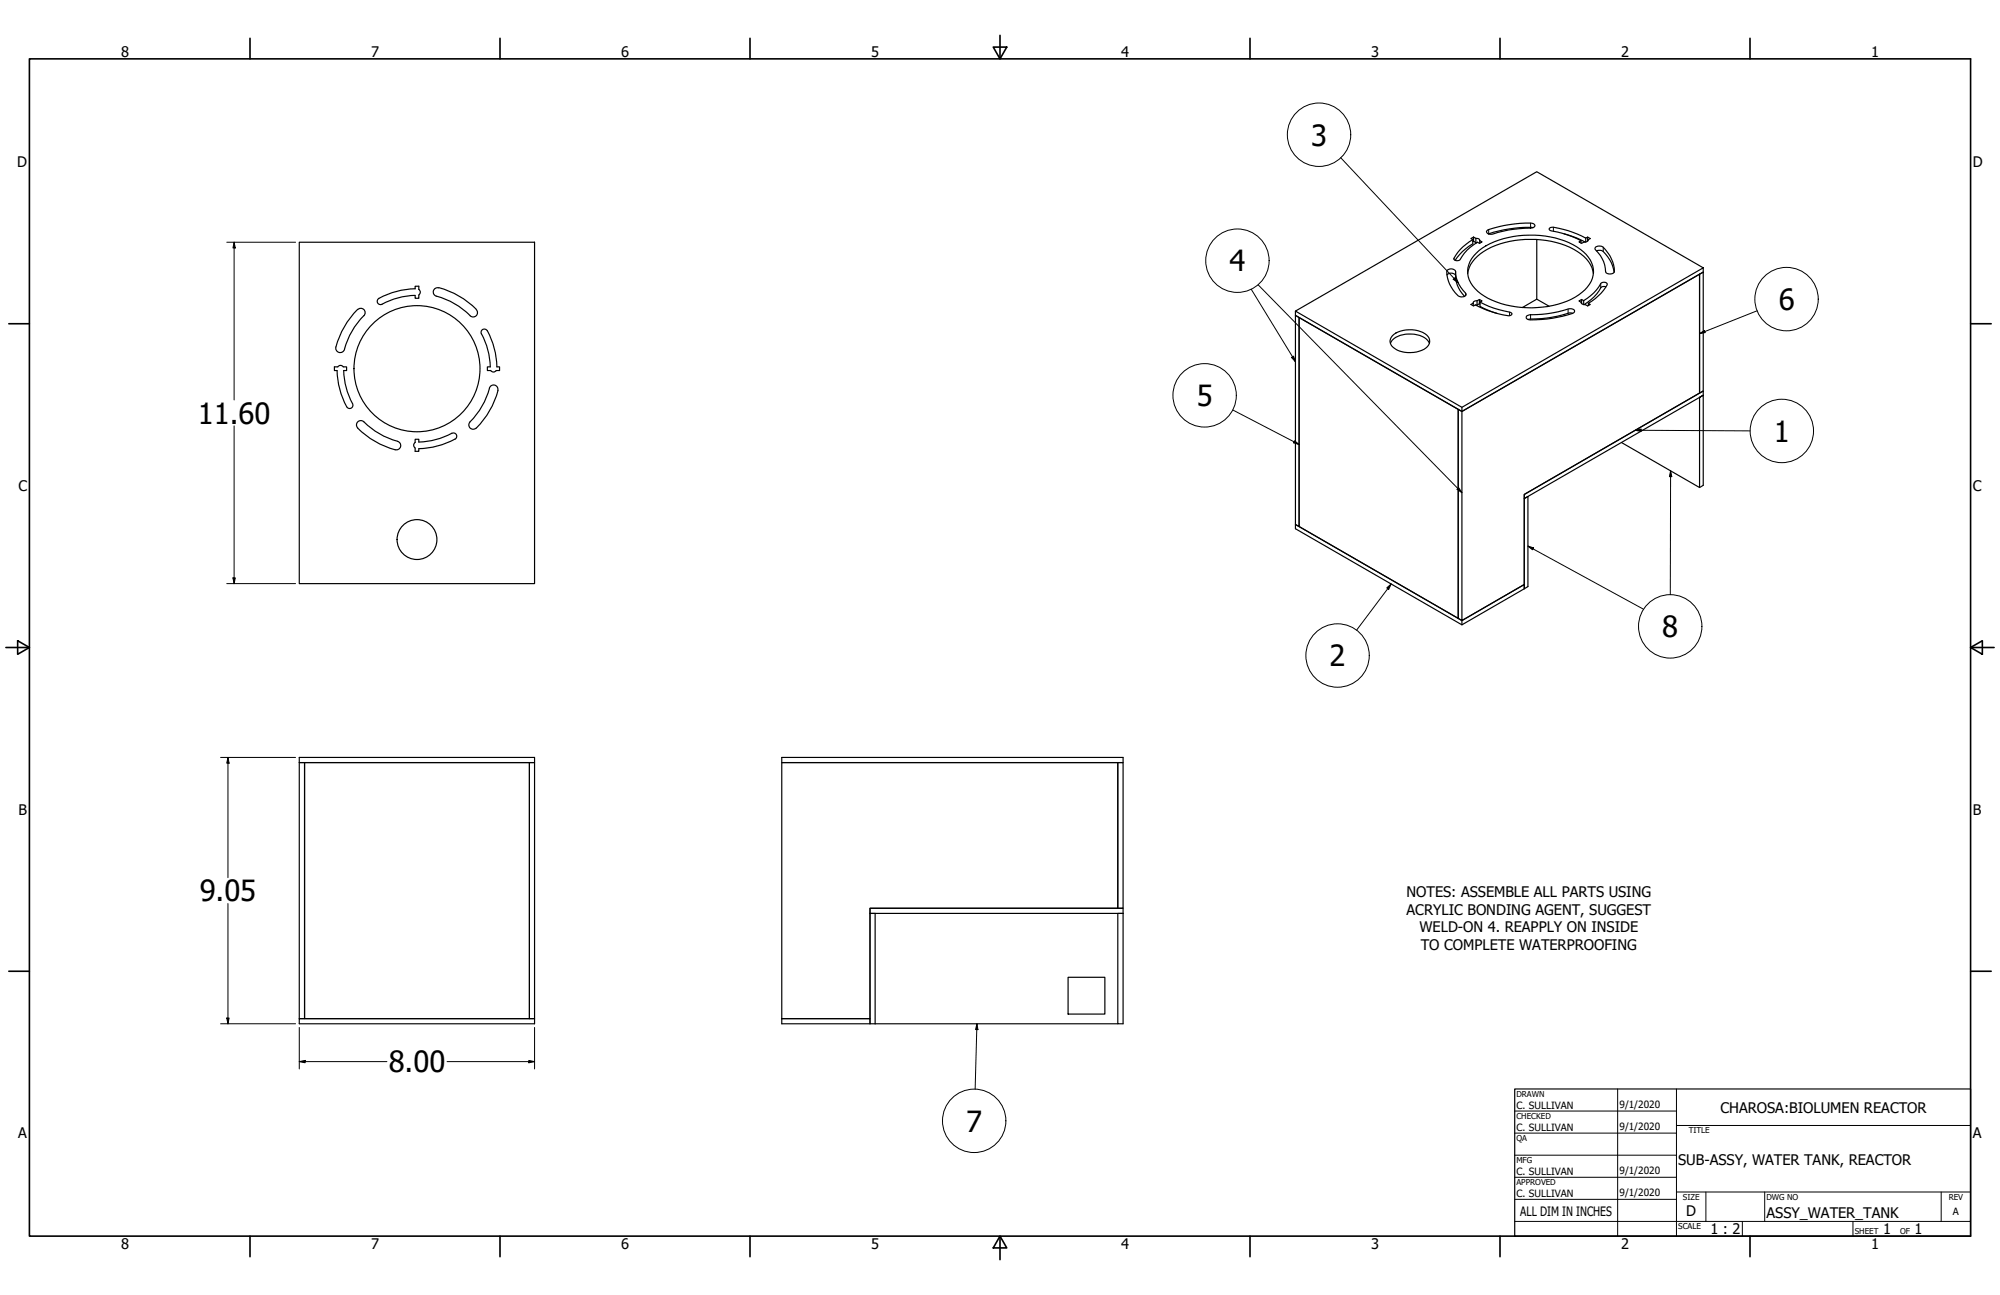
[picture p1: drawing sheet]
<svg xmlns="http://www.w3.org/2000/svg" width="864mm" height="559mm" viewBox="0 0 864 559" stroke-linecap="round" stroke-linejoin="round" font-family="sans-serif">
<!-- layer: Visible (ANSI) -->
<g fill="none" stroke="#000" stroke-width=".51">
<path d="M642 99.6a46.2 46.2 0 0 1 20-3.1 .9 .9 0 0 1 .7 1.2l-.3 .3a6 6 0 0 1-3.9 .5 74 74 0 0 0-14.9 2.6l-1.5-.6zM661.9 98.2a53.9 53.9 0 0 0-19.2 2.7M129.2 104.5h101.6v147.3h-101.6zM624.8 116.8a2.34 2.34 0 0 1 3.7 .4 14.1 14.1 0 0 0 4.5 9.6 2 2 0 0 1-1.5 1.5 2 2 0 0 1-2-.7 14.2 14.2 0 0 1-4.7-10.8zM624.8 118.6a2.34 2.34 0 0 1 3.7 .4l.7 3.9 1.3 2.6 1.9 2.4M633.7 118a15.8 15.8 0 0 1 10.3-11.3 42.2 42.2 0 0 1 37.1 1.8 13.5 13.5 0 0 1 6.9 9.5M636 103.4a19.6 19.6 0 0 0-8.2 8.3 1.7 1.7 0 0 0 2.8 .2 18.8 18.8 0 0 1 7.4-7.4l.8 .5 1.2-.6-1.1-.6M636 104.3l.3-.2 1 .6M636 103.4v1.8l-4.5 3.3-3.2 3.8M636.3 102.3l-1.2 .6 .9 .5M636.3 102.3l1 .6M636.3 102.3v1.8"/>
<path d="M637.3 102.9l1.3 .2 .3 .7M637.3 104.7h.4M637.3 102.9v1.8M637.5 109.2a34.9 34.9 0 0 1 25.1-7.7 32.5 32.5 0 0 1 22.3 8.3 10.2 10.2 0 0 1-.6 15.3 34.8 34.8 0 0 1-25.1 7.7 32.9 32.9 0 0 1-22.3-8.3 10.2 10.2 0 0 1 .6-15.3zM638.9 103.8v1.2M663.6 103.4v25.7l-6.2 3.6M675.4 100.9l5.7 1.9 3.4 1.7M682.7 103.9v1M684.7 102.7a38.1 38.1 0 0 0-14.9-4.6l-.9 .6 .3 .6a52.3 52.3 0 0 1 13.5 4.6M684.7 102.7l.8-.4 1.2 .6-1 .6M684.7 102.7v1.8M685.5 102.3v1.7"/>
<path d="M685.7 103.5l-.5 .8-1.2 .2-1.1 .5-1.1-.6 .9-.5M685.7 103.5v.3M688.8 106.8a2.95 2.95 0 0 1 4.6 1.1 13.2 13.2 0 0 1 3.6 9.6 2.32 2.32 0 0 1-3.7-.3 14.1 14.1 0 0 0-4.6-9.7zM689.4 108.3l1.5-.3a2.95 2.95 0 0 1 2.5 1.7l2.4 3.8 1.2 4M733.9 118.3l1.6-.9v51.3l-1.6 .9zM735.5 115.6v1.8l-104.2 60.1-71.9-41.4 1.6 .9v90.2l-1.6-.9v-92.1M157.1 136.2a33 33 0 0 0-8.5 15 1.94 1.94 0 0 1-2.4 .8 1.94 1.94 0 0 1-1.2-2.3 34.5 34.5 0 0 1 9.9-16.4 1.87 1.87 0 0 1 2.4 .5 1.87 1.87 0 0 1-.2 2.4M163.6 128.8a1.43 1.43 0 0 0-.6 1.9 1.43 1.43 0 0 0 2 .6M179.3 124.7v-1.2h1.5v1.4a1.43 1.43 0 0 1 0 2.4v1.4h-1.5v-1.2a30.7 30.7 0 0 0-14.3 3.7M179.3 124.6a34.5 34.5 0 0 0-15.6 4.1M189.5 124.1a34.2 34.2 0 0 1 16.4 9.9 1.86 1.86 0 0 1-.5 2.4 1.86 1.86 0 0 1-2.4-.2 33 33 0 0 0-15-8.6 1.87 1.87 0 0 1-.8-2.3 1.87 1.87 0 0 1 2.2-1.1M559.4 134.2l104.2-60.1 71.9 41.5-104.2 60.2z"/>
<path d="M561 137l68.7 39.7v90.1l-68.7-39.6zM636.1 130.8v1.2M637.2 131.6h.6M637.8 129.8l-1.3 .2-.4 .8M637.8 129.8l1-.6 1.2 .7-.9 .5M637.8 129.8v1.8M638.8 129.2v1.9M639.1 130.4a56.9 56.9 0 0 0 13.5 4.6l.2 .5-.4 .5a4.3 4.3 0 0 1-3.6-.2l-6.2-1.8-5.6-2.4-.7 .4-1.2-.6 1-.6M639.1 130.4v1.8l7.3 3.1M639.1 131.2l-1.3 .4M659.3 136.3a6.1 6.1 0 0 1 4-.5 69.5 69.5 0 0 0 14.9-2.6l.6 .1a1.01 1.01 0 0 1 1 1.4 46.7 46.7 0 0 1-20 3.2 .91 .91 0 0 1-.8-.7 .91 .91 0 0 1 .3-.9zM663.6 129.1l5.3 3"/>
<path d="M675.2 135.8l.7 .3M679.1 135.2l-1-.2a65.4 65.4 0 0 1-18.3 2.9M682.8 130.5l.1 .5 .7 .4h.9l1 .6 1.2-.6-.8-.5M682.8 130.5v.3M682.9 129.2v1.8M683.8 129.7l-.9-.5-1.1 .7 1 .6M683.8 129.7l3.1-2.2a17 17 0 0 0 4.3-5.1 1.61 1.61 0 0 1 2.8 .5l-2.7 3.7-2.5 2.2-2.9 2.1M683.8 129.7v1.7M685.9 130.9v.9M693.4 123.8h-1.7a23.1 23.1 0 0 1-7.7 7.6M144.4 158.3h1.4a1.43 1.43 0 0 1 2.4 0h1.5v1.6h-1.3a32.8 32.8 0 0 0 4 14.7 1.44 1.44 0 0 1-1 1.6 1.44 1.44 0 0 1-1.7-.7 34.7 34.7 0 0 1-4.2-15.6h-1.1zM208.1 142.4l1.2-.4a2.27 2.27 0 0 1 1.7 1.8 34.7 34.7 0 0 1 3.6 14.5h1.1v1.6h-1.4a1.43 1.43 0 0 1-2.4 0h-1.5v-1.6h1.3a32.3 32.3 0 0 0-4-14.6z"/>
<path d="M600.4 148.1a9 9 0 0 1 9-4 8.6 8.6 0 0 1 7.8 4M601.2 144.9a12.2 12.2 0 0 1 15.4 .3 3.6 3.6 0 0 1-1.7 5.5 12.5 12.5 0 0 1-14-1.5 3.2 3.2 0 0 1 .3-4.3zM214.9 168.5a1.87 1.87 0 0 0-1.3-2.3 1.87 1.87 0 0 0-2.3 1.3 33.2 33.2 0 0 1-8.6 14.9 1.87 1.87 0 0 0 .5 2.4 1.87 1.87 0 0 0 2.4-.1 35.5 35.5 0 0 0 9.4-16.2M631.3 175.8v1.7l-1.6-.8v90.1l1.6 1v-90.3l102.6-59.2v51.3l-75.7 43.8v38.8l-26.9 15.6v1.8M154.5 182l1.3-.5 1.3 .5a33.9 33.9 0 0 0 15 8.6 1.87 1.87 0 0 1 .8 2.4 1.87 1.87 0 0 1-2.2 1.1 32.1 32.1 0 0 1-16.7-10.3v-.9zM195.1 187a31.8 31.8 0 0 1-14.3 3.8v-1.3h-1.5v1.4a1.43 1.43 0 0 0 0 2.4v1.5h1.5v-1.2M195.1 187a1.43 1.43 0 0 1 2 .6 1.43 1.43 0 0 1-.6 1.9 35.4 35.4 0 0 1-15.7 4.1M700.2 190.9l33.7 19.5v-39l1.6-.8-77.3 44.5v-1.7l77.3-44.7v40.7l-1.6 1M658.2 215.1l1.6-.9v38.9l-1.6 1zM559.4 226.3l71.9 41.5 26.9-15.6v1.9l-26.9 15.5-71.9-41.4zM129.2 329.1h2.3v110.4h-2.3zM129.2 326.8h101.6v2.3h-101.6z"/>
<path d="M131.5 329.1h97.1v110.4h-97.1zM228.6 329.1h2.2v110.4h-2.2zM337.6 329.1h145.1v62.8h-107v47.6h-38.1zM337.6 326.8h147.3v2.3h-147.3zM482.7 329.1h2.2v62.8h-2.2zM375.7 394.1h2.2v47.7h-2.2zM375.7 391.9h109.2v2.2h-109.2zM482.7 394.1h2.2v47.7h-2.2zM129.2 439.5h101.6v2.3h-101.6zM337.6 439.5h38.1v2.3h-38.1zM461.2 421.7h15.9v15.9h-15.9zM377.9 441.8h104.8"/>
<circle cx="180.1" cy="159.1" r="27.2"/>
<circle cx="180.1" cy="232.8" r="8.6"/>
</g>
<!-- layer: Visible Narrow (ANSI) -->
<path d="M642.8 99.1v1.8M660.9 96.3v1.8M670.8 98v1.8M627.8 111.4v.5M628.5 117.2v1.8M692.3 106.7v1.8M632.8 126.5v1.1M651.8 134.7v1.5M660.9 135.8v1.9M677.1 133.3v1.9M691.2 122.4v1.8" fill="none" stroke="#000" stroke-width=".43"/>
<!-- layer: Title (ANSI) -->
<g fill="none" stroke="#000" stroke-width=".43">
<path d="M654 479.4h69.9M698.5 469.9v63.5M723.9 469.9v63.5M654 488.9h69.9M654 498.5h69.9M723.9 485.6h127M654 508h69.9M654 517.5h69.9M723.9 514.3h127M736.6 514.3v12.7M762 514.3v12.7M838.2 514.3v12.7"/>
<path d="M654 527h196.9M752.3 527v6.4M800.1 527v6.4"/>
</g>
<path d="M654 469.9h196.9v63.5h-196.9z" fill="none" stroke="#000" stroke-width=".51"/>
<!-- layer: Border (ANSI) -->
<g fill="none" stroke="#000" stroke-width=".7">
<path d="M107.9 16.5v8.9M215.9 16.5v8.9M323.8 16.5v8.9M431.8 15.2v10.2M539.8 16.5v8.9M647.7 16.5v8.9M755.6 16.5v8.9M12.7 25.4h838.2v508h-838.2zM428.9 20.3h5.8l-2.9 5.1zM3.8 139.7h8.9M850.9 139.7h8.9M2.5 279.4h10.2"/>
<path d="M7.6 276.5l5.1 2.9-5.1 2.9zM850.9 279.4l5.1-2.9v5.8zM850.9 279.4h10.2M3.8 419.1h8.9M850.9 419.1h8.9M107.9 533.4v8.9M215.9 533.4v8.9M323.8 533.4v8.9M431.8 533.4l2.9 5.1h-5.8zM431.8 533.4v10.2M539.8 533.4v8.9M647.7 533.4v8.9"/>
<path d="M755.6 533.4v8.9"/>
</g>
<!-- layer: Dimension (ANSI) -->
<g fill="none" stroke="#000" stroke-width=".43">
<path d="M97.9 104.5h29.7M101.1 104.5l.5 2.5h-1zM101.1 104.5v68.1M101.1 183.8v68M97.9 251.8h29.7M100.6 249.4h1l-.5 2.4zM95.2 326.8h32.4M98.4 326.8l.5 2.5h-1zM98.4 326.8v51.9M98.4 389.9v51.9M97.9 439.3h1l-.5 2.5zM95.2 441.8h32.4"/>
<path d="M129.2 458.1l2.6-.5v1zM129.2 458.1h37.9M129.2 443.4v17.9M193 458.1h37.8M228.3 457.6l2.5 .5-2.5 .5zM230.8 443.4v17.9"/>
</g>
<g fill="#000">
<path d="M101.1 104.5l.5 2.5h-1z" fill-rule="evenodd"/>
<path d="M100.6 249.4h1l-.5 2.4z" fill-rule="evenodd"/>
<path d="M98.4 326.8l.5 2.5h-1z" fill-rule="evenodd"/>
<path d="M97.9 439.3h1l-.5 2.5z" fill-rule="evenodd"/>
<path d="M129.2 458.1l2.6-.5v1z" fill-rule="evenodd"/>
<path d="M228.3 457.6l2.5 .5-2.5 .5z" fill-rule="evenodd"/>
</g>
<!-- layer: Symbol (ANSI) -->
<g fill="none" stroke="#000" stroke-width=".43">
<path d="M578.9 68.1l50.7 53.9M540.3 124.8l19.1 31.3M543.2 122.9l88.1 89.7M627.5 120.5l.8-.7 1.3 2.2zM758.7 134.1l-24.8 9.9M557.7 154.2l.8-.5 .9 2.4zM733.9 144l2.1-1.4 .3 .9zM532.3 176.9l28.7 14.9M559 190.2l2 1.6-2.5-.7zM706.1 185.7l2.5-.5v1zM706.1 185.7l49.5 .2M629.2 211.1l.7-.7 1.4 2.2z"/>
<path d="M721.4 203.1l.5 2.6h-1zM721.4 203.1l-.2 53.5M659.8 235.6l2.4 .8-.5 .8zM659.8 235.6l49.9 27.3M598.8 253.7l1.9-1.7-1.1 2.3zM600.7 252l-14.9 19.9M421.8 441.8l.5 2.5-1-.1zM421.8 441.8l-.7 28.2"/>
<circle cx="569.6" cy="58.1" r="13.7"/>
<circle cx="534.3" cy="112.5" r="13.7"/>
<circle cx="771.4" cy="129.1" r="13.7"/>
<circle cx="520.2" cy="170.6" r="13.7"/>
<circle cx="769.4" cy="186" r="13.7"/>
<circle cx="721.2" cy="270.3" r="13.7"/>
<circle cx="577.6" cy="282.9" r="13.7"/>
<circle cx="420.7" cy="483.6" r="13.7"/>
</g>
<g fill="#000">
<path d="M627.5 120.5l.8-.7 1.3 2.2z" fill-rule="evenodd"/>
<path d="M557.7 154.2l.8-.5 .9 2.4z" fill-rule="evenodd"/>
<path d="M733.9 144l2.1-1.4 .3 .9z" fill-rule="evenodd"/>
<path d="M559 190.2l2 1.6-2.5-.7z" fill-rule="evenodd"/>
<path d="M706.1 185.7l2.5-.5v1z" fill-rule="evenodd"/>
<path d="M629.2 211.1l.7-.7 1.4 2.2z" fill-rule="evenodd"/>
<path d="M721.4 203.1l.5 2.6h-1z" fill-rule="evenodd"/>
<path d="M659.8 235.6l2.4 .8-.5 .8z" fill-rule="evenodd"/>
<path d="M598.8 253.7l1.9-1.7-1.1 2.3z" fill-rule="evenodd"/>
<path d="M421.8 441.8l.5 2.5-1-.1z" fill-rule="evenodd"/>
</g>
<g font-size="12.6">
<text x="566.1" y="62.8">3</text>
<text x="530.9" y="117">4</text>
<text x="768" y="133.7">6</text>
<text x="516.8" y="175.2">5</text>
<text x="85.5" y="182.8">11.60</text>
<text x="765.9" y="190.6">1</text>
<text x="717.7" y="275">8</text>
<text x="574.1" y="287.5">2</text>
<text x="86.2" y="388.9">9.05</text>
<text x="167.8" y="462.7">8.00</text>
<text x="417.2" y="488.3">7</text>
</g>
<g font-size="6.3">
<text x="52.3" y="24.4">8</text>
<text x="160.2" y="24.4">7</text>
<text x="268.2" y="24.4">6</text>
<text x="376.1" y="24.4">5</text>
<text x="484.1" y="24.4">4</text>
<text x="592" y="24.4">3</text>
<text x="700" y="24.4">2</text>
<text x="807.9" y="24.4">1</text>
<text x="7.4" y="72.1">D</text>
<text x="851.9" y="72.1">D</text>
<text x="7.9" y="211.9">C</text>
<text x="851.9" y="211.9">C</text>
<text x="8" y="351.5">B</text>
<text x="851.9" y="351.5">B</text>
<text x="607.3" y="387.2">NOTES: ASSEMBLE ALL PARTS USING</text>
<text x="607.4" y="394.7">ACRYLIC BONDING AGENT, SUGGEST</text>
<text x="613" y="402.3">WELD-ON 4. REAPPLY ON INSIDE</text>
<text x="613.5" y="409.8">TO COMPLETE WATERPROOFING</text>
<text x="742.9" y="480.1">CHAROSA:BIOLUMEN REACTOR</text>
<text x="7.9" y="491.2">A</text>
<text x="851.9" y="491.2">A</text>
<text x="724.7" y="502.9">SUB-ASSY, WATER TANK, REACTOR</text>
<text x="728.1" y="524.9">D</text>
<text x="762.8" y="525.4">ASSY_WATER_TANK</text>
<text x="738.6" y="532.6">1 : 2</text>
<text x="813.1" y="532.6">1</text>
<text x="826.7" y="532.6">1</text>
<text x="52.3" y="539.1">8</text>
<text x="160.2" y="539">7</text>
<text x="268.2" y="539.1">6</text>
<text x="376.1" y="539">5</text>
<text x="484.1" y="539">4</text>
<text x="592" y="539.1">3</text>
<text x="700" y="539.1">2</text>
<text x="807.9" y="539">1</text>
</g>
<text font-size="5.6" x="656.5" y="524.8">ALL DIM IN INCHES</text>
<g font-size="4.3">
<text x="654.8" y="478.6">C. SULLIVAN</text>
<text x="699.3" y="478">9/1/2020</text>
<text x="654.8" y="488.1">C. SULLIVAN</text>
<text x="699.3" y="487.5">9/1/2020</text>
<text x="654.8" y="507.2">C. SULLIVAN</text>
<text x="699.3" y="506.5">9/1/2020</text>
<text x="654.8" y="516.7">C. SULLIVAN</text>
<text x="699.3" y="516.1">9/1/2020</text>
<text x="843.2" y="524.2">A</text>
</g>
<g font-size="3.5">
<text x="654.8" y="473.2">DRAWN</text>
<text x="654.8" y="482.8">CHECKED</text>
<text x="729.2" y="488.9">TITLE</text>
<text x="654.8" y="492.3">QA</text>
<text x="654.8" y="501.8">MFG</text>
<text x="654.8" y="511.4">APPROVED</text>
<text x="726.7" y="517.7">SIZE</text>
<text x="762.8" y="517.7">DWG NO</text>
<text x="841.4" y="517.7">REV</text>
<text x="724.7" y="530.4">SCALE</text>
<text x="800.9" y="532.6">SHEET</text>
<text x="820.4" y="532.6">OF</text>
</g>
</svg>
